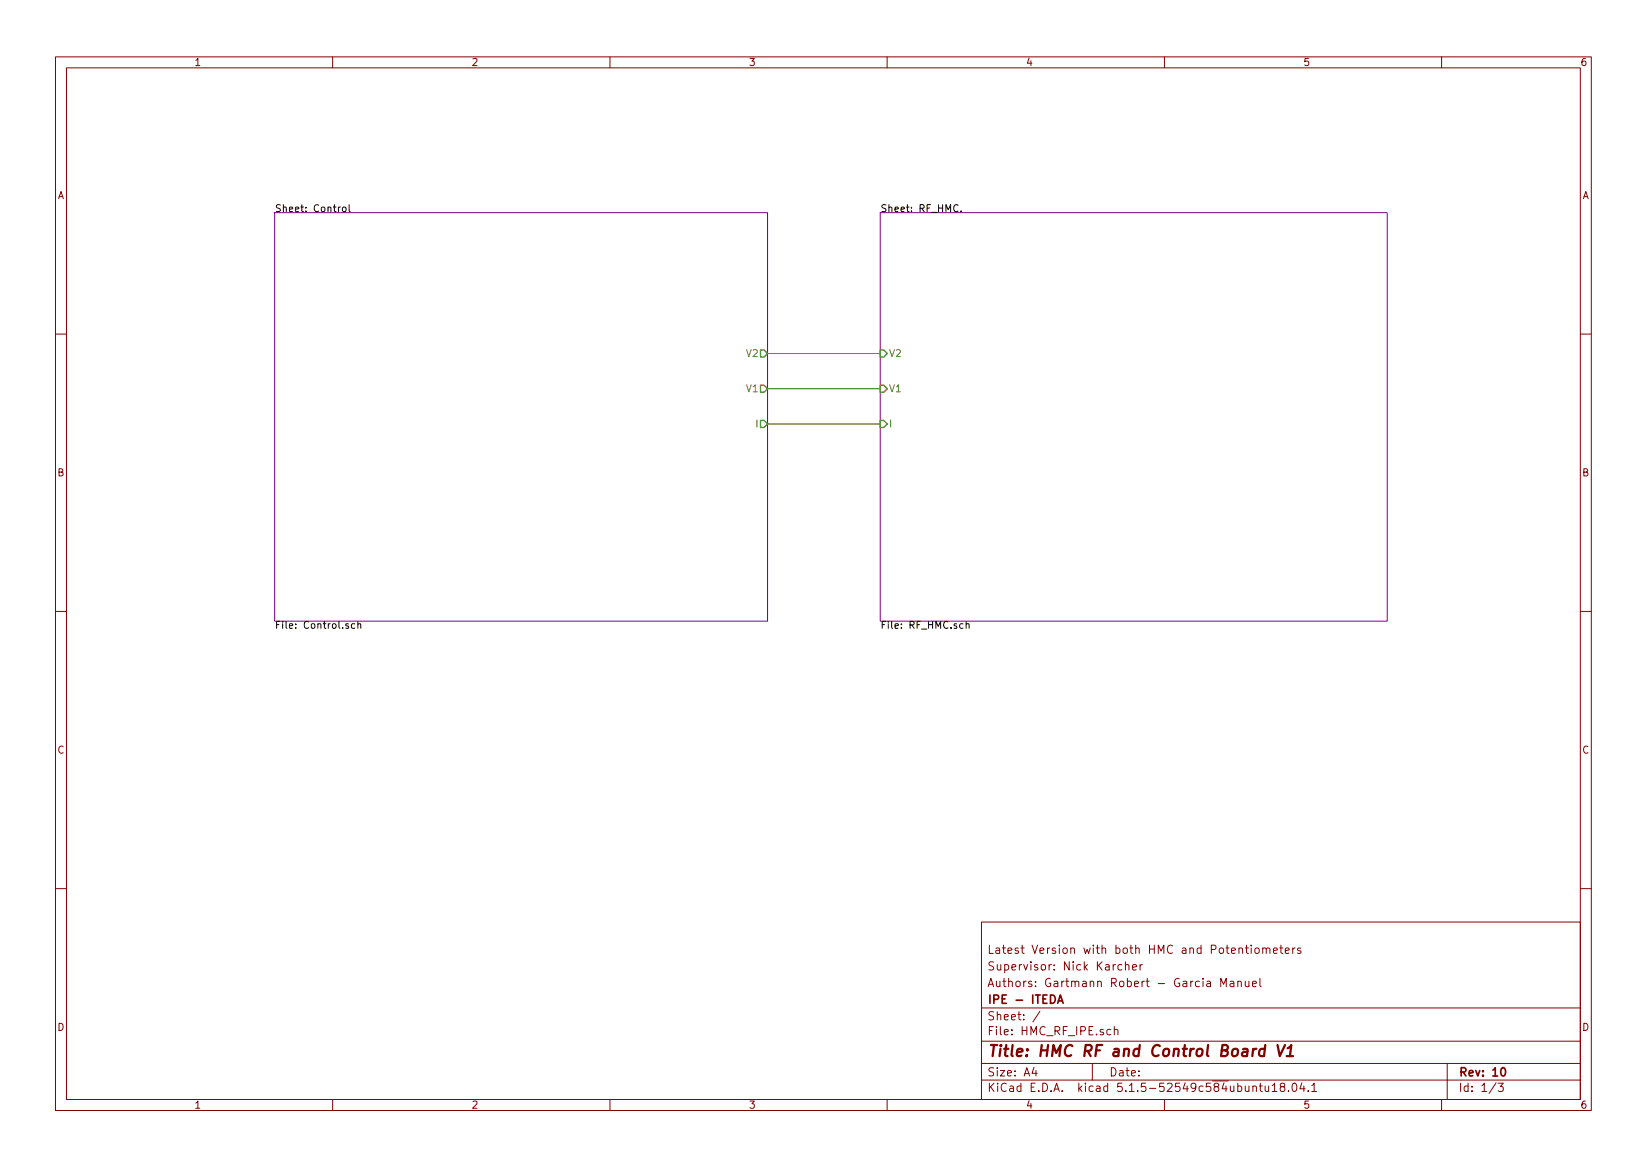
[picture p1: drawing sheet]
EESchema Schematic File Version 4
EELAYER 30 0
EELAYER END
$Descr A4 11693 8268
encoding utf-8
Sheet 1 3
Title "HMC RF and Control Board V1"
Date ""
Rev "10"
Comp "IPE - ITEDA"
Comment1 "Authors: Gartmann Robert - Garcia Manuel"
Comment2 "Supervisor: Nick Karcher"
Comment3 "Latest Version with both HMC and Potentiometers"
Comment4 ""
$EndDescr
$Sheet
S 6250 1500 3600 2900
U 5E208C80
F0 "RF_HMC." 50
F1 "RF_HMC.sch" 50
F2 "V1" I L 6250 2750 50 
F3 "V2" I L 6250 2500 50 
F4 "I" I L 6250 3000 50 
$EndSheet
Wire Wire Line
	6250 2500 5450 2500
Wire Wire Line
	5450 2750 6250 2750
Wire Wire Line
	6250 3000 5450 3000
$Sheet
S 1950 1500 3500 2900
U 5E208C36
F0 "Control" 50
F1 "Control.sch" 50
F2 "V2" O R 5450 2500 50 
F3 "V1" O R 5450 2750 50 
F4 "I" O R 5450 3000 50 
$EndSheet
$EndSCHEMATC
